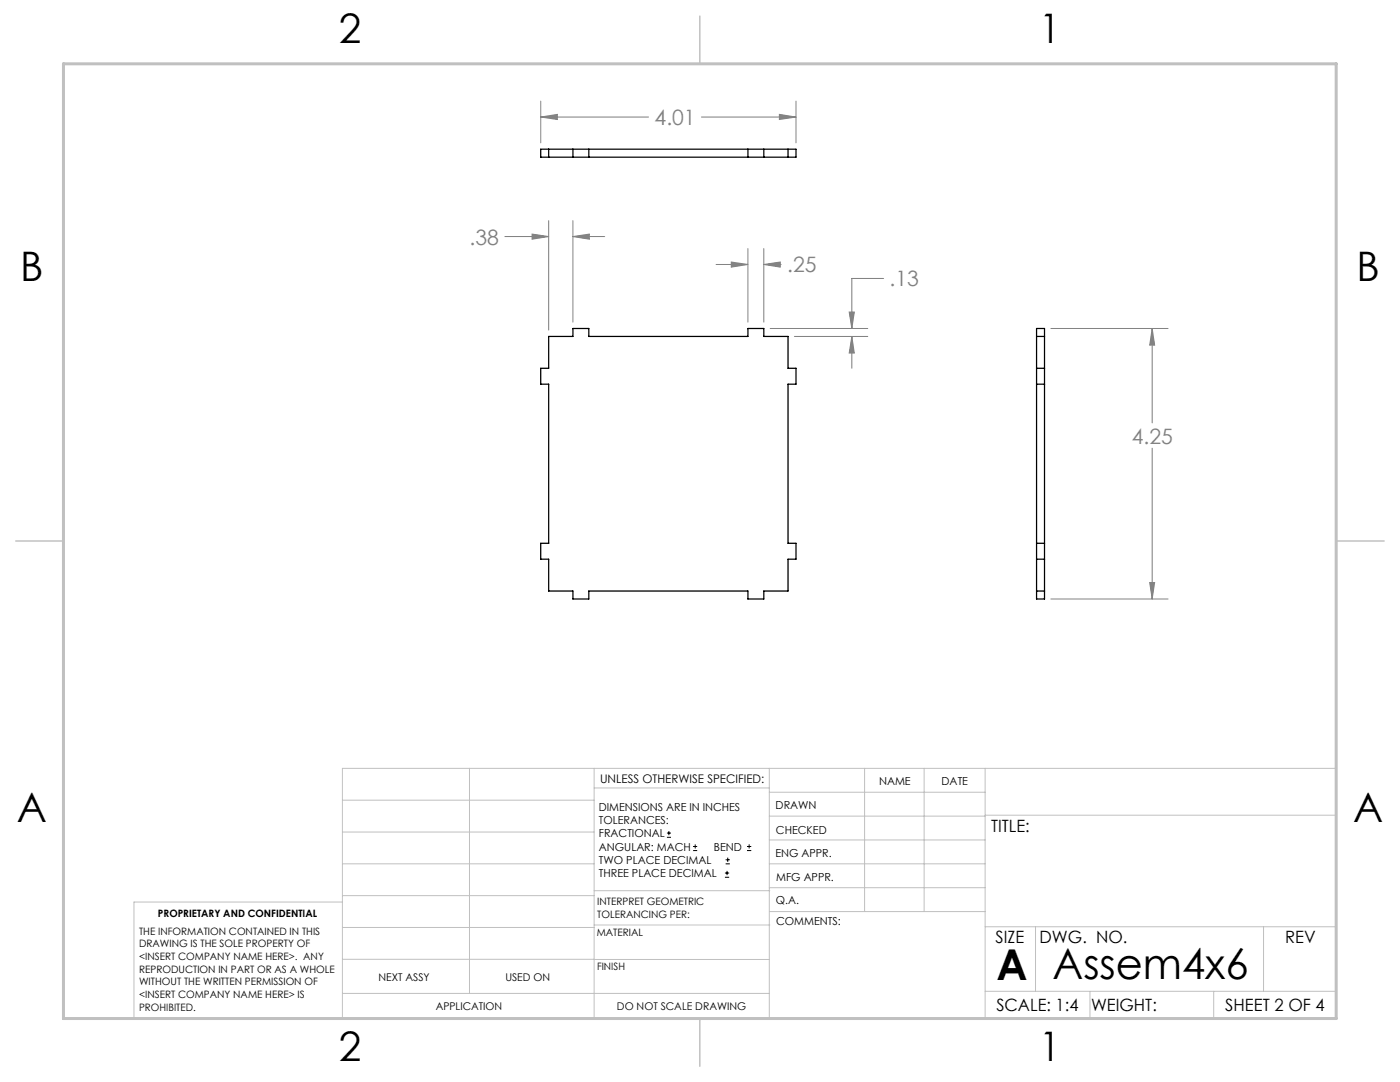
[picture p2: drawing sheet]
<svg xmlns="http://www.w3.org/2000/svg" width="279mm" height="216mm" viewBox="0 0 279 216" stroke-linecap="round" stroke-linejoin="round" font-family="sans-serif">
<g fill="none" stroke="#000" stroke-width=".2">
<path d="M133.1 167.1h.8M133.1 166.2h.8M133.5 165.8v.9M138.3 169.7h.8M138.3 168.9h.8M138.7 168.5v.8M144.7 175h.8M144.7 174.2h.8M144.8 172.4h.9M144.8 171.6h.9M145.1 173.8v.8M145.2 171.1v.9"/>
<path d="M149.1 169.7h.8M149.1 168.9h.8M149.5 168.5v.8"/>
</g>
<g fill="none" stroke="#808080" stroke-width=".2">
<path d="M107.9 23.4l3.3-.6v1zM107.9 20.2v8.3M107.9 23.4h21.5M140 23.4h18.9M155.5 22.8l3.4 .6-3.4 .4zM158.9 20.2v8.3M100.8 47.2h8.7M106.2 46.7l3.3 .5-3.3 .5zM109.5 44v21.9M114.3 47.2l3.3-.5v1zM114.3 44v20.3M114.3 47.2h6.4"/>
<path d="M142.9 52.8h6.4M145.9 52.3l3.4 .5-3.4 .5zM149.3 49.6v14.7M152.4 52.8l3.3-.5v1zM152.4 49.6v14.7M152.4 52.8h3.5M176.4 55.6h-6.4v9.9M153.7 65.5h19.5M158.5 67.1h14.7M169.5 62.3h1l-.5 3.2zM170 67.1l.5 3.3h-1zM170 67.1v6.4"/>
<path d="M209.7 65.5h23.4M229.9 65.5l.5 3.4h-1zM229.9 65.5v18.9M229.9 89.4v30.1M209.7 119.5h23.4M229.4 116.2h1l-.5 3.3z"/>
</g>
<g fill="none" stroke="#c0c0c0" stroke-width=".2">
<path d="M68.3 159.7h50.3M93.7 153.3v44.9M118.6 153.3v49.9M118.6 157.2h34.9M153.5 153.3v49.9M153.5 158.1h43.1M172.5 153.3v28.6M184.4 153.3v28.6M196.6 153.3v49.9M68.3 180h-41.6v23.2h240v-49.9h-198.4v49.9M68.3 178.7h50.3M68.3 172.4h50.3"/>
<path d="M68.3 166h50.3M118.6 177.7h35M153.5 167.6h43.1M153.5 162.8h43.1M153.5 172.4h43.1M153.5 177.1h43.1M196.6 162.7h70.1M68.3 198.2h85.2M68.3 191.4l85.2 .1M68.3 185.1h50.3M118.6 184.6h35M153.6 181.9h43"/>
<path d="M196.6 197.8h70.1M196.6 184.9h70.1M206.7 184.9v12.9M217.5 197.8v5.4M242.2 197.8v5.4M252.2 184.9v12.9"/>
</g>
<path d="M139.7 3.2v9.5M3.1 107.9h9.6M266.7 107.9h9.5M139.7 203.2v9.6" fill="none" stroke="#c0c0c0" stroke-width=".3"/>
<path d="M12.7 12.7h254v190.5h-254z" fill="none" stroke="#c0c0c0" stroke-width=".6"/>
<path d="M145.9 52.3l3.4 .5-3.4 .5zM152.4 52.8l3.3-.5v1zM170 67.1l.5 3.3h-1zM169.5 62.3h1l-.5 3.2zM106.2 46.7l3.3 .5-3.3 .5zM114.3 47.2l3.3-.5v1zM107.9 23.4l3.3-.6v1zM155.5 22.8l3.4 .6-3.4 .4zM229.9 65.5l.5 3.4h-1zM229.4 116.2h1l-.5 3.3z" fill="#808080"/>
<g fill="none" stroke="#000" stroke-width=".25">
<path d="M107.9 29.8h51v1.6h-51zM109.5 29.8v1.6M114.3 29.8v1.6M117.5 29.8v1.6M149.3 29.8v1.6M152.4 29.8v1.6M157.3 29.8v1.6M109.5 67.1h4.8v-1.6h3.2v1.6h31.8v-1.6h3.1v1.6h4.9v6.4h1.6v3.2h-1.6v31.7h1.6v3.2h-1.6v6.3h-4.9v1.6h-3.1v-1.6h-31.8v1.6h-3.2v-1.6h-4.8v-6.3h-1.6v-3.2h1.6v-31.7h-1.6v-3.2h1.6zM206.9 73.5h1.6M206.9 67.1h1.6M206.9 65.5h1.6v54h-1.6zM206.9 76.7h1.6"/>
<path d="M206.9 108.4h1.6M206.9 111.6h1.6M206.9 117.9h1.6"/>
</g>
<g font-size="8.5">
<text x="198.9" y="195.5">A</text>
<text x="210.1" y="195.4">Assem4x6</text>
</g>
<g font-size="8.1">
<text x="67.6" y="8.5">2</text>
<text x="207.3" y="8.5">1</text>
<text x="4" y="56.2">B</text>
<text x="270.7" y="56.2">B</text>
<text x="3.3" y="164.1">A</text>
<text x="270" y="164.1">A</text>
<text x="67.6" y="211.7">2</text>
<text x="207.3" y="211.7">1</text>
</g>
<g font-size="4.2" fill="#808080">
<text x="130.6" y="24.9">4.01</text>
<text x="93.7" y="48.8">.38</text>
<text x="157.1" y="54.4">.25</text>
<text x="177.5" y="57.1">.13</text>
<text x="225.9" y="88.5">4.25</text>
</g>
<g font-size="3.4">
<text x="197.8" y="166">TITLE:</text>
<text x="198.7" y="188.1">SIZE</text>
<text x="207.5" y="188.1">DWG. NO.</text>
<text x="256.5" y="188.2">REV</text>
<text x="198.8" y="201.7">SCALE: 1:4</text>
<text x="217.7" y="201.8">WEIGHT:</text>
<text x="244.5" y="201.7">SHEET 2 OF 4</text>
</g>
<text font-size="2.4" x="119.8" y="156.2">UNLESS OTHERWISE SPECIFIED:</text>
<g font-size="2.2">
<text x="119.5" y="161.8">DIMENSIONS ARE IN INCHES</text>
<text x="154.8" y="161.4">DRAWN</text>
<text x="175.4" y="156.6">NAME</text>
<text x="187.9" y="156.7">DATE</text>
<text x="119.5" y="164.4">TOLERANCES:</text>
<text x="119.5" y="167.1">FRACTIONAL</text>
<text x="154.9" y="166.3">CHECKED</text>
<text x="119.5" y="169.7">ANGULAR: MACH</text>
<text x="119.5" y="172.4">TWO PLACE DECIMAL</text>
<text x="142.5" y="169.7">BEND</text>
<text x="154.8" y="171">ENG APPR.</text>
<text x="119.5" y="175">THREE PLACE DECIMAL</text>
<text x="154.9" y="175.7">MFG APPR.</text>
<text x="154.9" y="180.4">Q.A.</text>
<text x="154.9" y="184.6">COMMENTS:</text>
</g>
<g font-size="2.1">
<text x="75.5" y="195.7">NEXT ASSY</text>
<text x="100.9" y="195.7">USED ON</text>
<text x="86.9" y="201.5">APPLICATION</text>
<text x="123.1" y="201.6">DO NOT SCALE DRAWING</text>
</g>
<g font-size="2">
<text x="31.5" y="182.9">PROPRIETARY AND CONFIDENTIAL</text>
<text x="119.2" y="180.6">INTERPRET GEOMETRIC</text>
<text x="119.2" y="183.1">TOLERANCING PER:</text>
<text x="27.8" y="186.5">THE INFORMATION CONTAINED IN THIS</text>
<text x="27.8" y="189">DRAWING IS THE SOLE PROPERTY OF</text>
<text x="27.8" y="191.6">&lt;INSERT COMPANY NAME HERE&gt;. ANY</text>
<text x="119.1" y="186.7">MATERIAL</text>
<text x="27.8" y="194.1">REPRODUCTION IN PART OR AS A WHOLE</text>
<text x="27.8" y="196.6">WITHOUT THE WRITTEN PERMISSION OF</text>
<text x="119.1" y="193.5">FINISH</text>
<text x="27.8" y="199.1">&lt;INSERT COMPANY NAME HERE&gt; IS</text>
<text x="27.8" y="201.7">PROHIBITED.</text>
</g>
</svg>
